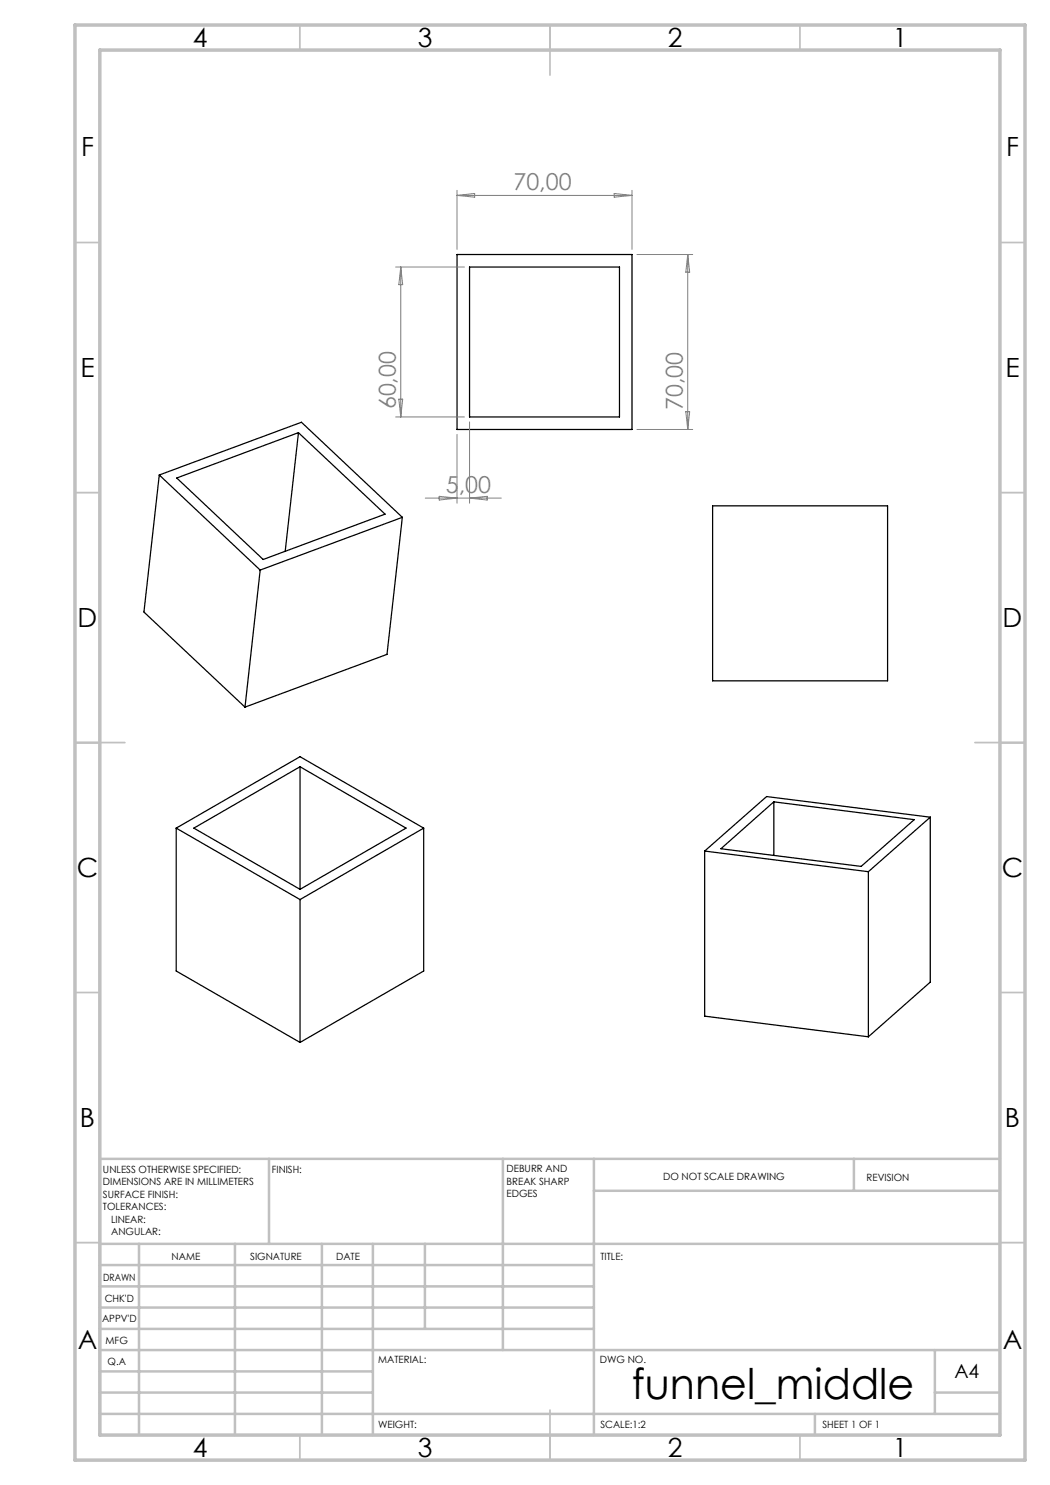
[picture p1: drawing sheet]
<svg xmlns="http://www.w3.org/2000/svg" width="210mm" height="297mm" viewBox="0 0 210 297" stroke-linecap="round" stroke-linejoin="round" font-family="sans-serif">
<g fill="none" stroke="#000" stroke-width=".25">
<path d="M91.4 50.9h35v35h-35zM93.9 53.4h30v30h-30zM31.9 95l28.4-10.5 20.2 19M31.9 95l20.1 19M31.9 95l-3.1 27.4 20.2 19M35.3 95.6l24.4-9.1 17.3 16.3-24.4 9.1zM59.7 86.5l-2.7 23.7M52 114l-3 27.4M80.5 103.5l-28.5 10.5M80.5 103.5l-3.1 27.4-28.4 10.5M142.5 101.2h35v35h-35zM60 153.3l21.2 12.3-21.2 12.3"/>
<path d="M60 153.3l-21.2 12.3 21.2 12.3M60 153.3v24.6M35.2 165.6l24.8-14.3 24.7 14.3M35.2 165.6l24.8 14.3M35.2 165.6v28.6l24.8 14.3M60 179.9v28.6M84.7 165.6l-24.7 14.3M84.7 165.6v28.6l-24.7 14.3M140.9 170.2l32.8 4.1M140.9 170.2v33l32.8 4.2M144.2 169.8l10.6-9.4 28 3.5-10.6 9.4zM154.8 160.4v10.7"/>
<path d="M173.7 174.3v33.1M186.1 163.4l-32.8-4.1-12.4 10.9M186.1 163.4l-12.4 10.9M186.1 163.4v33l-12.4 11"/>
</g>
<g fill="none" stroke="#808080" stroke-width=".2">
<path d="M91.4 38.1v11.8M91.4 39.1h35M91.4 39.1l3.5-.4v.7zM122.8 38.7l3.6 .4-3.6 .3zM126.4 38.1v11.8M79.1 53.4h13.8M80.2 53.4v30M80.2 53.4l.3 3.5h-.7zM127.4 50.9h11.1M137.5 50.9v35M137.5 50.9l.4 3.5h-.7zM79.8 79.8h.7l-.3 3.6z"/>
<path d="M79.1 83.4h13.8M85.1 99.6h15.2M87.8 99.3l3.6 .3-3.6 .4zM91.4 86.9v13.7M93.9 84.4v16.2M93.9 99.6l3.5-.3v.7zM127.4 85.9h11.1M137.2 82.3h.7l-.4 3.6z"/>
</g>
<g fill="none" stroke="#c0c0c0" stroke-width=".35">
<path d="M60 5v5M110 5v10M160 5v5M15 48.5h5M200 48.5h5M15 98.5h5M200 98.5h5M15 148.5h10M195 148.5h10M15 198.5h5M200 198.5h5M15 248.5h5"/>
<path d="M200 248.5h5M60 287v5M110 282v10M160 287v5"/>
</g>
<g fill="none" stroke="#c0c0c0" stroke-width=".5">
<path d="M53.8 231.8v17M100.6 231.8v38.2M118.8 231.8v55.2M118.8 238.2h81.2M170.8 231.8v6.4M200 231.8h-180v55.2M20 248.8h180M20 257.3h98.8M20 253h98.8M27.8 248.8v38.2M47 248.8v38.2M64.4 248.8v38.2"/>
<path d="M74.6 248.8v38.2M85 248.8v17M20 265.8h98.8M20 261.5h98.8M20 278.5h54.6M20 274.3h54.6M20 270h180M187 278.5h13M187 270v12.8M20 282.8h180M163 282.8v4.2"/>
</g>
<path d="M15 5h190v287h-190zM20 10h180v277h-180z" fill="none" stroke="#c0c0c0" stroke-width=".7"/>
<text font-size="8.5" x="126.4" y="279.7">funnel_middle</text>
<g font-size="5.3">
<text x="38.5" y="9.5">4</text>
<text x="83.5" y="9.5">3</text>
<text x="133.5" y="9.5">2</text>
<text x="178.5" y="9.5">1</text>
<text x="16.2" y="31.2">F</text>
<text x="201.2" y="31.2">F</text>
<text x="16.1" y="75.5">E</text>
<text x="201.1" y="75.5">E</text>
<text x="15.5" y="125.5">D</text>
<text x="200.5" y="125.5">D</text>
<text x="15.4" y="175.5">C</text>
<text x="200.4" y="175.5">C</text>
<text x="16" y="225.5">B</text>
<text x="201" y="225.5">B</text>
<text x="15.5" y="269.7">A</text>
<text x="200.5" y="269.7">A</text>
<text x="38.5" y="291.5">4</text>
<text x="83.5" y="291.5">3</text>
<text x="133.5" y="291.5">2</text>
<text x="178.5" y="291.5">1</text>
</g>
<g font-size="4.7" fill="#808080">
<text x="102.7" y="38">70,00</text>
<text x="79.1" y="81.9" transform="rotate(-90 79.1 81.9)">60,00</text>
<text x="136.6" y="82.1" transform="rotate(-90 136.6 82.1)">70,00</text>
<text x="89.2" y="98.6">5,00</text>
</g>
<text font-size="3.9" x="190.9" y="275.5">A4</text>
<g font-size="2">
<text x="20.6" y="234.6">UNLESS OTHERWISE SPECIFIED:</text>
<text x="20.6" y="237.1">DIMENSIONS ARE IN MILLIMETERS</text>
<text x="20.6" y="239.6">SURFACE FINISH:</text>
<text x="54.4" y="234.6">FINISH:</text>
<text x="101.3" y="234.5">DEBURR AND</text>
<text x="101.3" y="237">BREAK SHARP</text>
<text x="101.3" y="239.5">EDGES</text>
<text x="132.6" y="236">DO NOT SCALE DRAWING</text>
<text x="173.3" y="236.2">REVISION</text>
<text x="20.6" y="242.1">TOLERANCES:</text>
<text x="22.2" y="244.6">LINEAR:</text>
<text x="22.2" y="247.1">ANGULAR:</text>
<text x="34.3" y="252">NAME</text>
<text x="50" y="251.9">SIGNATURE</text>
<text x="67.2" y="251.9">DATE</text>
<text x="120.1" y="251.9">TITLE:</text>
<text x="20.6" y="256.1">DRAWN</text>
<text x="20.9" y="260.3">CHK'D</text>
<text x="20.4" y="264.4">APPV'D</text>
<text x="21.1" y="268.8">MFG</text>
<text x="21.5" y="273">Q.A</text>
<text x="75.6" y="272.5">MATERIAL:</text>
<text x="120" y="272.5">DWG NO.</text>
<text x="75.6" y="285.5">WEIGHT:</text>
<text x="120.1" y="285.6">SCALE:1:2</text>
<text x="164.5" y="285.6">SHEET 1 OF 1</text>
</g>
</svg>
